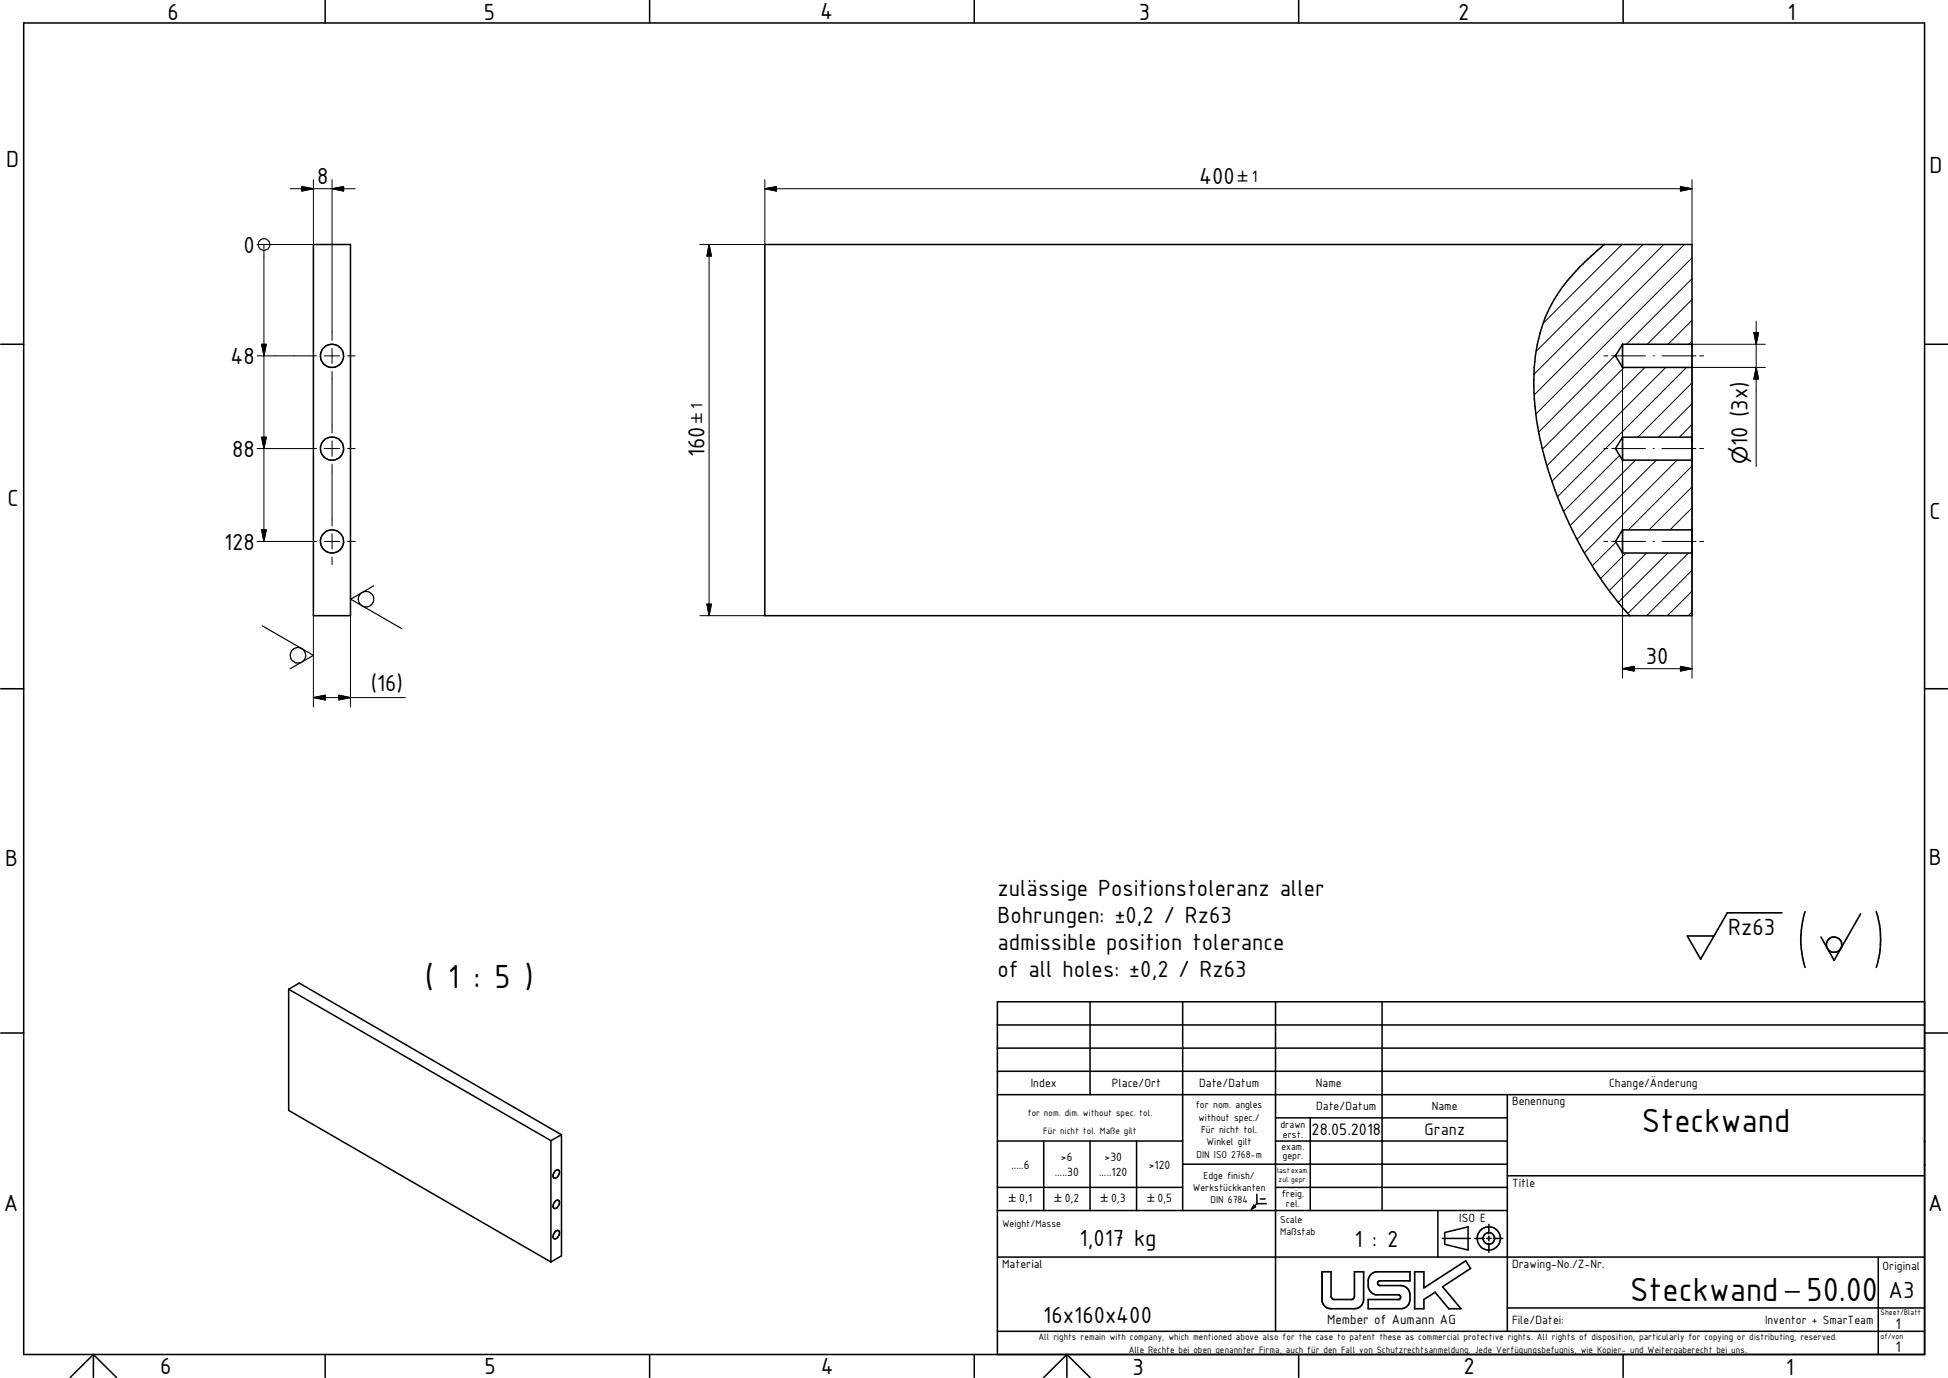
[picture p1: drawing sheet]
<svg xmlns="http://www.w3.org/2000/svg" width="420mm" height="297mm" viewBox="0 0 420 297" stroke-linecap="round" stroke-linejoin="round" font-family="sans-serif">
<g fill="none" stroke="#000" stroke-width=".33">
<path d="M70.1 0v5M140.1 0v5M210.1 0v5M280.1 0v5M350.1 0v5M5.1 5h410v287h-410zM67.6 52.7h8v80h-8zM165 52.7h199.9v80h-199.9zM346 52.7a45.2 45.2 0 0 0-11.8 13.7 39.2 39.2 0 0 0-3 22.7 84.2 84.2 0 0 0 20.4 43.6M.2 74.2h4.9M350 74.2h14.9M350 79.2h14.9"/>
<path d="M350 74.2l-1.6 2.5 1.6 2.5M350 74.2v5M415.1 74.2h5M350 99.2h14.9M350 94.2h14.9M350 94.2l-1.6 2.5 1.6 2.5M350 94.2v5M350 114.2h14.9M350 119.2h14.9M350 114.2l-1.6 2.5 1.6 2.5M350 114.2v5M.2 148.5h4.9"/>
<path d="M415.1 148.5h5M62.3 213.2v26.2l56.5 32.6M62.3 213.2l2.2-1.3 56.6 32.7M62.3 213.2l56.5 32.7M235.1 215.9v20.1M255.1 215.9v45M275.1 215.9v71.1M298.1 215.9v45M415.1 215.9h-200v76.1M.2 222.7h4.9M215.1 220.9h200M215.1 225.9h200"/>
<path d="M215.1 230.9h200M215.1 236h200M325.1 236v51M415.1 222.7h5M118.8 245.9v26.1M119.7 252.5a.58 .58 0 0 1 .8-.2 .58 .58 0 0 1 .1 .9l-.4 .6a.53 .53 0 0 1-.8 .1 .53 .53 0 0 1-.1-.7zM119.8 258.9a.52 .52 0 0 1 .7-.1 .52 .52 0 0 1 .1 .7 .89 .89 0 0 1-1.2 .9 1.27 1.27 0 0 1 .4-1.5zM121.1 244.6v26.1l-2.3 1.3M121.1 244.6l-2.3 1.3M215.1 246h40M215.1 255.9h40M225.1 246v14.9"/>
<path d="M235.1 246v14.9M245.1 246v14.9M255.1 251h70M270.4 259.8l.4 .3-.9 .6zM271.1 259.5h2M271.1 257.4v2.1M271.1 259.5l-.5 .5M271.9 258.4h1M275.1 246h50M275.1 241h50M275.1 255.9h50M282.6 241v19.9"/>
<path d="M325.1 253.4h90M119.8 265.4a.53 .53 0 0 1 .7-.1 .53 .53 0 0 1 .1 .8 .95 .95 0 0 1-1.2 .9l-.1-.8zM215.1 271h200M215.1 260.9h110M310.1 260.9v10.1M311.1 267h6M311.6 265.7l5-1.2v5l-5-1.3zM318.1 267h2M320.6 267h1M321.1 263.9v2M321.1 266.4v1.1M321.1 268v2"/>
<path d="M322.1 267h2M405.1 271v21M20.1 292l5 4.9M20.1 292l-5 4.9M20.1 292v4.9M70.1 292v4.9M140.1 292v4.9M210.1 292v4.9M215.1 287h200M230.1 292l5 4.9M230.1 292l-5 4.9M230.1 292v4.9"/>
<path d="M280.1 292v4.9M325.1 281.9h90M350.1 292v4.9"/>
<circle cx="71.6" cy="76.7" r="2.51"/>
<circle cx="71.6" cy="96.7" r="2.51"/>
<circle cx="71.6" cy="116.7" r="2.5"/>
<circle cx="321.1" cy="267" r="2.5"/>
<circle cx="321.1" cy="266.9" r="1.25"/>
</g>
<g fill="#000">
<circle cx="350" cy="74.2" r=".16"/>
<circle cx="364.9" cy="74.2" r=".16"/>
<circle cx="350" cy="99.2" r=".16"/>
<circle cx="350" cy="94.2" r=".16"/>
<circle cx="364.9" cy="94.2" r=".16"/>
<circle cx="364.9" cy="99.2" r=".16"/>
<circle cx="350" cy="114.2" r=".16"/>
<circle cx="364.9" cy="114.2" r=".16"/>
<circle cx="325.1" cy="255.9" r=".16"/>
<circle cx="415.1" cy="251" r=".18"/>
<circle cx="415.1" cy="246" r=".18"/>
</g>
<path d="M285.1 274.2v5.9" fill="none" stroke="#000" stroke-width=".41"/>
<g fill="none" stroke="#000" stroke-width=".35">
<path d="M384.3 196.8h-11.7l-5.8 10-2.9-5h5.8M389.3 196.5a19.9 19.9 0 0 0 0 12M401.3 197l-5.7 10-2.8-5M404.7 196.5a19.9 19.9 0 0 1 0 12M285.1 274.2h2v5.3l.5 .6 4.2-.1 .3-.5v-5.3h2v5.9a2 2 0 0 1-2 2h-5a1.94 1.94 0 0 1-2-2M295.8 274.6l.9-.4h7.4v1.9h-6.5a.51 .51 0 0 0-.5 .5 .51 .51 0 0 0 .5 .5h4.5a2 2 0 0 1 2 2v1a2 2 0 0 1-2 2h-7v-2h6.7a.53 .53 0 0 0 .3-.6 .53 .53 0 0 0-.5-.4h-4.9a2.47 2.47 0 0 1-1.6-3.3l.1-.4zM305.1 274.2h2v3.4l9-5.8 1.1 1.6-6.1 4 4 4.7h-2.6l-3-3.5-2.4 1.5v2h-2zM385.1 278.5h3"/>
<circle cx="395.6" cy="203.6" r="1.67"/>
</g>
<g fill="none" stroke="#000" stroke-width=".22">
<path d="M67.6 38.7v14h-12.2M71.6 38.7v34.7M165 38.7v14h-14.1M364.9 38.7v14M56.9 52.7v64M62.6 40.7h14M65.1 40.2l2.5 .5-2.5 .5zM71.6 40.7l2.5-.5v1zM152.9 52.7l.5 2.5h-.9zM152.9 52.7v80M165 40.7l2.5-.5v1zM165 40.7h199.9"/>
<path d="M349.8 52.7l-17 17M354.4 52.7l-23.1 23M358.8 52.7l-27.9 28M362.4 40.2l2.5 .5-2.5 .5zM363.3 52.7l-32.4 32.4M364.9 55.6l-33.7 33.7M55.4 76.7h12.9M56.4 74.2h1l-.5 2.5zM69.9 76.7h3.4M71.6 75.1v3.3M75 76.7h1.6M345.9 76.7h.9"/>
<path d="M347.6 76.7h7.3M348.6 76.3l-16.7 16.8M350 79.2v17.4M350.3 79.2l-17.6 17.6M354.8 79.2l-21.1 21.2M356.6 76.7h.2M358.5 76.7h7.3M359.3 79.2l-24.6 24.6M363.8 79.2l-27.9 27.9M364.9 73.5l-.6 .7M364.9 69l-5.1 5.2M364.9 64.6l-9.6 9.6"/>
<path d="M364.9 60.1l-14.1 14.1M364.9 74.2h15.9M366.6 76.7h.8M378.3 71.7h1l-.5 2.5zM378.8 79.2l.5 2.5h-1zM378.8 69.2v31.4M380.8 79.2h-15.9v17.4M55.4 96.7h12.9M56.4 94.2h1l-.5 2.5zM69.9 96.7h3.4M71.6 80.1v13.3M71.6 95v3.4"/>
<path d="M75 96.7h1.6M345.9 96.7h.9M347.6 96.7h7.3M349.3 98.2l-12 12M350 96.8v19.8M352.8 99.2l-14.1 14.1M356.6 96.7h.2M357.2 99.2l-17.1 17.1M358.5 96.7h7.3M361.7 99.2l-20 20M364.9 91.5l-2.7 2.7M364.9 87l-7.2 7.2"/>
<path d="M364.9 82.5l-11.6 11.7M364.9 96.8v19.8M366.6 96.7h.8M55.4 116.7h12.9M56.4 114.2h1l-.5 2.5zM69.9 116.7h3.4M71.6 100v13.4M71.6 115.1v3.3M75 116.7h1.6M345.9 116.7h.9M347.6 116.7h7.3M348.6 116.9l-5.2 5.1"/>
<path d="M350 116.8v29.4M350.7 119.2l-5.5 5.5M355.2 119.2l-8.1 8.1M356.6 116.7h.2M358.5 116.7h7.3M359.7 119.2l-10.7 10.6M364.2 119.2l-13.1 13M364.9 114l-.2 .2M364.9 109.5l-4.7 4.7M364.9 104.9l-9.2 9.3M364.9 100.5l-13.7 13.7M364.9 116.8v29.4"/>
<path d="M366.6 116.7h.8M67.6 132.7v19.7M71.6 120.1v1.6M75.6 132.7v19.7M150.9 132.7h14.1M152.5 130.2h.9l-.5 2.5zM364.9 131.9l-.8 .8M364.9 127.4l-5.2 5.3M364.9 122.9l-9.7 9.8M67.6 150.4l2.5-.5v1zM67.6 150.4h19.8M73.1 149.9l2.5 .5-2.5 .5z"/>
<path d="M350 144.1l2.5-.5v1.1zM350 144.1h14.9M362.4 143.6l2.5 .5-2.5 .6z"/>
<circle cx="56.9" cy="52.7" r="1.25"/>
</g>
<g fill="#000">
<path d="M65.1 40.2l2.5 .5-2.5 .5zM71.6 40.7l2.5-.5v1zM152.9 52.7l.5 2.5h-.9zM165 40.7l2.5-.5v1zM362.4 40.2l2.5 .5-2.5 .5zM56.4 74.2h1l-.5 2.5zM378.3 71.7h1l-.5 2.5zM56.4 94.2h1l-.5 2.5zM378.8 79.2l.5 2.5h-1zM56.4 114.2h1l-.5 2.5zM152.5 130.2h.9l-.5 2.5zM67.6 150.4l2.5-.5v1z"/>
<path d="M73.1 149.9l2.5 .5-2.5 .5zM350 144.1l2.5-.5v1.1zM362.4 143.6l2.5 .5-2.5 .6z"/>
</g>
<g fill="none" stroke="#000" stroke-width=".25">
<path d="M56.6 134.9l11 6.4-5 2.8M80.6 126.3l-5 2.9 11 6.3"/>
<circle cx="79" cy="129.2" r="1.69"/>
<circle cx="64.3" cy="141.3" r="1.68"/>
</g>
<g font-size="7.8">
<text x="91.6" y="213">( 1 : 5 )</text>
<text x="354.1" y="244">Steckwand</text>
<text x="351.6" y="280.5">Steckwand</text>
<text x="389.6" y="280.5">50.00</text>
</g>
<g font-size="5.4">
<text x="36.1" y="4.3">6</text>
<text x="104.4" y="4.2">5</text>
<text x="176.9" y="4.1">4</text>
<text x="245.6" y="4.4">3</text>
<text x="314.5" y="4.3">2</text>
<text x="385.6" y="4.3">1</text>
<text x="1.3" y="36">D</text>
<text x="68.4" y="39.8">8</text>
<text x="258.6" y="39.8">400</text>
<text x="416.2" y="37.3">D</text>
<text x="52.5" y="54.5">0</text>
<text x="49.7" y="78.5">48</text>
<text x="50.1" y="98.5">88</text>
<text x="152" y="98.5" transform="rotate(-90 152 98.5)">160</text>
<text x="376.9" y="96.2" transform="rotate(-90 376.9 96.2)">10 (3x)</text>
<text x="1.6" y="109">C</text>
<text x="416.2" y="111.8">C</text>
<text x="48.3" y="118.5">128</text>
<text x="355" y="143.2">30</text>
<text x="80" y="149">(16)</text>
<text x="1.1" y="186.7">B</text>
<text x="416" y="186.6">B</text>
<text x="215.2" y="193.2">zulässige Positionstoleranz aller</text>
<text x="215.2" y="199">Bohrungen: ±0,2 / Rz63</text>
<text x="372.7" y="201.5">Rz63</text>
<text x="215.2" y="204.9">admissible position tolerance</text>
<text x="215.2" y="210.6">of all holes: ±0,2 / Rz63</text>
<text x=".8" y="261.1">A</text>
<text x="415.9" y="261">A</text>
<text x="232.9" y="268.6">1,017 kg</text>
<text x="292.2" y="268.7">1 : 2</text>
<text x="407.3" y="279.7">A3</text>
<text x="225" y="285.1">16x160x400</text>
<text x="34.6" y="296.2">6</text>
<text x="104.5" y="296.2">5</text>
<text x="177" y="296.2">4</text>
<text x="244.3" y="296.3">3</text>
<text x="315.7" y="296.2">2</text>
<text x="385.2" y="296.3">1</text>
</g>
<text font-size="4.6" x="376.9" y="100.1" transform="rotate(-90 376.9 100.1)">⌀</text>
<g font-size="3.9">
<text x="270" y="39.2">1</text>
<text x="151.5" y="88.2" transform="rotate(-90 151.5 88.2)">1</text>
<text x="282.9" y="244.7">28.05.2018</text>
<text x="307.2" y="244.7">Granz</text>
</g>
<g font-size="3.6">
<text x="408.8" y="286.5">1</text>
<text x="408.8" y="291.5">1</text>
</g>
<g font-size="3.3">
<text x="267" y="39.2">±</text>
<text x="151.5" y="91.2" transform="rotate(-90 151.5 91.2)">±</text>
</g>
<text font-size="3.1" x="286.2" y="285.5">Member of Aumann AG</text>
<g font-size="2.8">
<text x="222.3" y="234.4">Index</text>
<text x="239.8" y="234.4">Place/Ort</text>
<text x="258.6" y="234.4">Date/Datum</text>
<text x="283.8" y="234.4">Name</text>
<text x="283.9" y="239.4">Date/Datum</text>
<text x="308.8" y="239.4">Name</text>
<text x="326.1" y="238.3">Benennung</text>
<text x="347.1" y="234.4">Change/Änderung</text>
<text x="218.1" y="251.9">.....6</text>
<text x="228.8" y="250.2">&gt;6</text>
<text x="238.2" y="250.2">&gt;30</text>
<text x="247.8" y="251.9">&gt;120</text>
<text x="227.5" y="253.5">.....30</text>
<text x="237.1" y="253.5">.....120</text>
<text x="326.1" y="255.8">Title</text>
<text x="219.8" y="259.2">0,1</text>
<text x="229.6" y="259.2">0,2</text>
<text x="239.6" y="259.2">0,3</text>
<text x="249.6" y="259.2">0,5</text>
<text x="314.7" y="263.4">ISO E</text>
<text x="216.1" y="273.3">Material</text>
<text x="326.1" y="273.3">Drawing-No./Z-Nr.</text>
<text x="406" y="273.9">Original</text>
<text x="326.1" y="285.4">File/Datei:</text>
<text x="380.7" y="285.4">Inventor + SmarTeam</text>
</g>
<g font-size="2.4">
<text x="217.6" y="259.2">±</text>
<text x="227.4" y="259.2">±</text>
<text x="237.4" y="259.2">±</text>
<text x="247.5" y="259.2">±</text>
</g>
<g font-size="2.3">
<text x="257.9" y="238.9">for nom. angles</text>
<text x="258.5" y="241.6">without spec./</text>
<text x="259.1" y="244.2">Für nicht tol.</text>
<text x="276.2" y="243.2">drawn</text>
<text x="276.7" y="245.2">erst.</text>
<text x="258.1" y="249.6">DIN ISO 2768-m</text>
<text x="260.3" y="246.9">Winkel gilt</text>
<text x="276.4" y="248">exam.</text>
<text x="276.6" y="249.8">gepr.</text>
<text x="257.2" y="256.7">Werkstückkanten</text>
<text x="259.6" y="254">Edge finish/</text>
<text x="276.5" y="258">freig.</text>
<text x="261.1" y="259.4">DIN 6784</text>
<text x="276.1" y="263.7">Scale</text>
<text x="277.4" y="260.2">rel.</text>
<text x="216.1" y="264.5">Weight/Masse</text>
<text x="276.1" y="266.3">Maßstab</text>
</g>
<g font-size="2.2">
<text x="221.7" y="240.5">for nom. dim. without spec. tol.</text>
<text x="225" y="244.3">Für nicht tol. Maße gilt</text>
<text x="224" y="288.9">All rights remain with company, which mentioned above also for the case to patent these as commercial protective rights. All rights of disposition, particularly for copying or distributing, reserved.</text>
<text x="243.4" y="291.5">Alle Rechte bei oben genannter Firma, auch für den Fall von Schutzrechtsanmeldung. Jede Verfügungsbefugnis, wie Kopier- und Weitergaberecht bei uns.</text>
</g>
<g font-size="1.8">
<text x="275.5" y="252.9">lastexam.</text>
<text x="275.8" y="254.9">zul.gepr.</text>
<text x="405.6" y="283.5">Sheet/Blatt</text>
<text x="405.6" y="288.5">of/von</text>
</g>
</svg>
